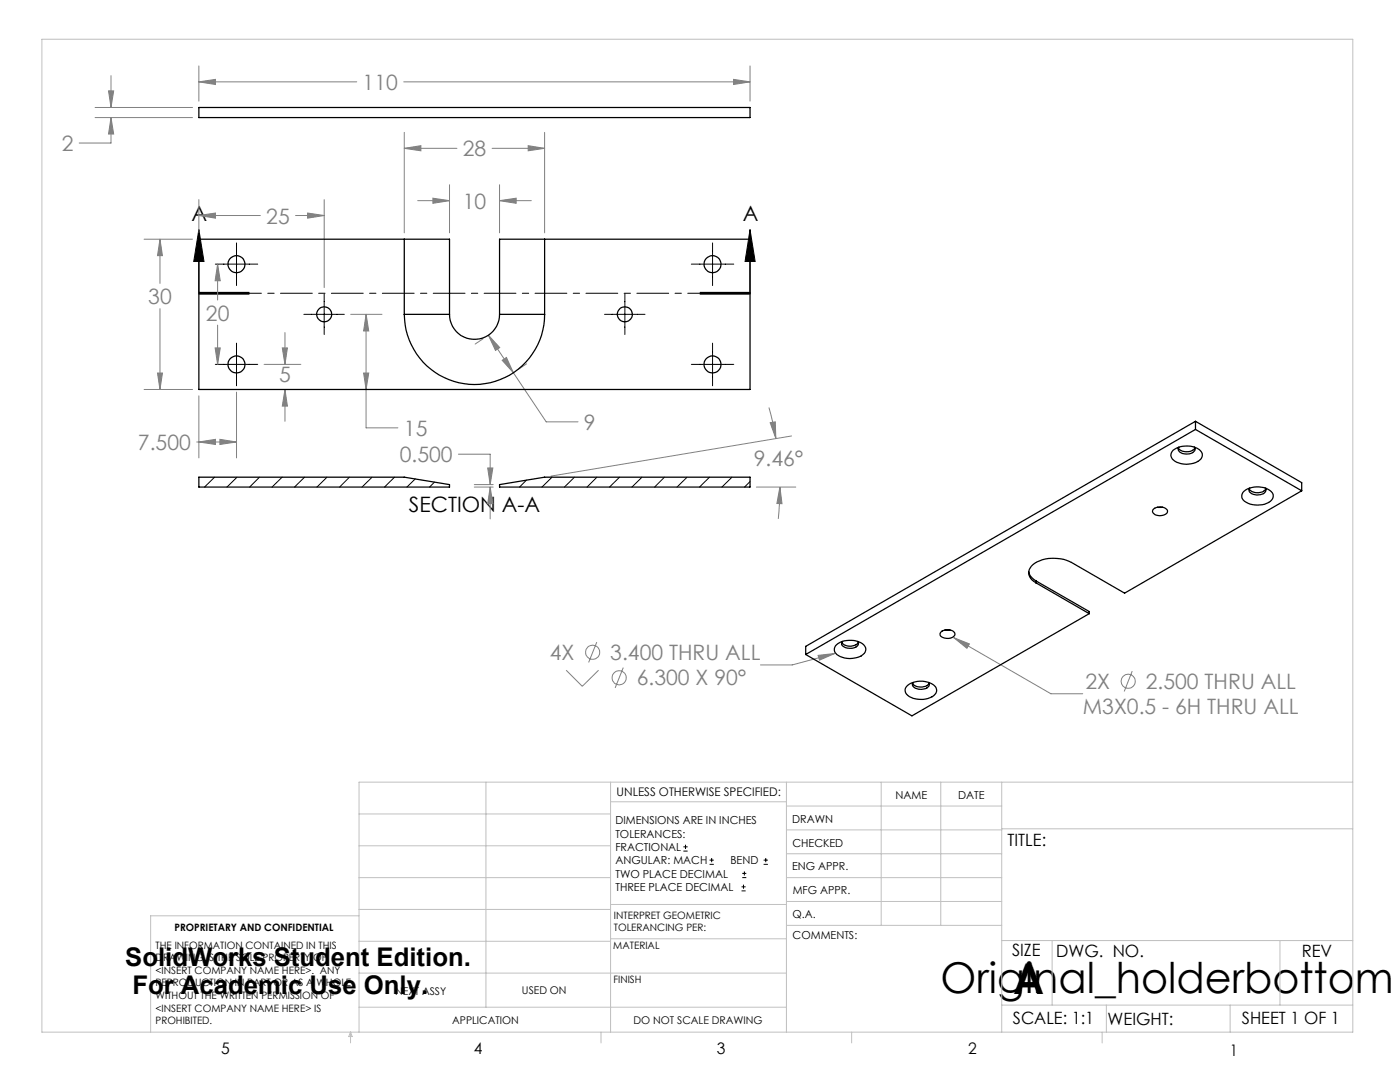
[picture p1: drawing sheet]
<svg xmlns="http://www.w3.org/2000/svg" width="279mm" height="216mm" viewBox="0 0 279 216" stroke-linecap="round" stroke-linejoin="round" font-family="sans-serif">
<g fill="none" stroke="#808080" stroke-width=".2">
<path d="M21.7 18.1h1l-.5 3.3zM22.2 15.1v6.3M39.7 16.3l3.3-.5v1.1zM39.7 13.2v7M39.7 16.3h31.5M80.6 16.3h69.1M146.4 15.8l3.3 .5-3.3 .6zM149.7 13.2v7M19 21.4h19.4M19 23.5h19.4M22.2 23.5l.5 3.2h-1zM22.2 23.5v5h-6.4"/>
<path d="M39.7 39.8v6.7M64.7 39.8v17.6M80.7 29.6l3.3-.5v1zM80.7 26.4v20.1M80.7 29.6h10.5M86.4 39.5l3.3 .5-3.3 .6zM89.7 36.9v9.6M98.2 29.6h10.5M99.7 36.9v9.6M105.4 29.1l3.3 .5-3.3 .5zM108.7 26.4v20.1M28.8 47.7h9.6"/>
<path d="M31.9 47.7l.5 3.3h-1zM31.9 47.7v8.9M39.7 43l3.3-.5v1zM39.7 43h12.3M43.4 52.7l.6 3.3h-1.1zM43.4 52.7v7.2M59 43h5.7M61.4 42.5l3.3 .5-3.3 .5zM83.4 40h6.3M99.7 40h6.3M99.7 40l3.3-.5v1.1zM28.8 77.7h9.6"/>
<path d="M31.4 74.4h1l-.5 3.3zM31.9 61.6v16.1M39.7 79v12.4M42.9 69.4h1.1l-.6 3.3zM43.4 64.9v7.8M47.2 78.2v13.2M52.7 72.7h7.3M56.3 69.4h1.1l-.5 3.3zM56.9 77.7l.5 3.3h-1.1zM56.9 66.4v6.3M56.9 77.7v6.4M70 62.7h6.2"/>
<path d="M72.6 74.4h1l-.5 3.3zM73.1 62.7v22.7h6.3M73.1 62.7l.5 3.3h-1zM96.4 67.6l-1.6 1.1M97.5 66.9l4.9 7.5M97.5 66.9l2.2 2.5-.8 .5zM100.2 71.9l.9-.6 1.3 3.1zM102.4 74.4l6.6 9.8h6.4M105.1 72.6l-1.6 1.1M39.3 88.2h7.9M39.7 88.2l3.3-.5v1zM43.9 87.7l3.3 .5-3.3 .5z"/>
<path d="M91.5 90.6h6.3v6.1M94.7 97.2h3.7M94.7 96.7h3.7M97.3 93.4h1.1l-.6 3.3zM97.8 97.2v6.3M97.8 97.2l.6 3.3h-1.1zM151 97.2h7.8M153.5 81.3l1.3 6.2M153.7 84.3l1-.1 .1 3.3zM155.6 97.2l.5 3.3h-1.1zM155.6 97.2l-.3 6.3M158 87l-48 8"/>
<path d="M113 133.7l3.2 3.2 3.3-3.2M119.1 128.1l-1.6 4.1M124.4 133.2l-1.6 4.1M163.3 130.8l3.3-.4-3.1 1.3zM166.6 130.4l-8.5 2.3h-6.3M190.4 127.2l3.1 1.3-.5 .9zM190.4 127.2l19.3 11.2h6.4M226 133.9l-1.6 4.1"/>
<circle cx="118.3" cy="130.1" r="1.41"/>
<circle cx="123.6" cy="135.2" r="1.42"/>
<circle cx="225.2" cy="135.9" r="1.4"/>
</g>
<g fill="none" stroke="#000" stroke-width=".2">
<path d="M39.7 45.8l1 6.4h-2zM39.7 45.8v12.7M39.7 58.5h10M39.7 58.7h10M39.7 58.3h10M43 52.7h8.4M47.2 48.5v8.5M64.7 58.7v8M124.7 58.7v8M138 52.7h8.4M139.7 58.3h10zM139.7 58.5h10"/>
<path d="M139.7 58.7h10M142.2 48.5v8.5M149.7 45.8l1 6.4h-2zM149.7 45.8v12.7M43 72.7h8.4M47.2 68.5v8.5M60.6 62.7h8.1M120.6 62.7h8.1M138 72.7h8.4M142.2 68.5v8.5M136.4 169.8h.8M136.4 169h.8"/>
<path d="M136.8 168.6v.8M141.6 172.5h.9M141.6 171.6h.9M142 171.2v.8M148 177.8h.8M148 177h.8M148.1 175.1h.8M148.1 174.3h.8M148.4 176.5v.8M148.6 173.9v.8M152.4 172.5h.8M152.4 171.6h.8"/>
<path d="M152.8 171.2v.8"/>
</g>
<path d="M39.7 58.5h110" fill="none" stroke="#000" stroke-width=".2" stroke-dasharray="6.3 1.3 1.3 1.3" stroke-dashoffset="4.1"/>
<g fill="none" stroke="#c0c0c0" stroke-width=".2">
<path d="M8.4 7.8h261.6v198.2h-261.6zM97 156.1v44.9M121.8 156.1v49.9M121.8 160h35.2M157 156.1v49.9M175.9 156.1v28.5M187.7 156.1v28.5M199.9 156.1v49.9M270 156.1h-198.4v49.9M71.6 175.1h50.2M71.6 168.8h50.2M71.6 162.4h50.2"/>
<path d="M157 170.4h42.9M157 165.6h42.9M157 160.8h42.9M157 175.1h42.9M157 179.9h42.9M199.9 165.4h70.1M71.6 194.2h85.4M71.6 187.8h50.2M71.6 181.5h50.2M71.6 182.7h-41.5v23.3M121.8 187.3h35.2M121.8 180.5h35.2"/>
<path d="M157 184.6h42.9M199.9 187.7h70.1M210 187.7v12.9M255.4 187.7v12.9M70 206v2.1M70 206l.3 .8h-.7zM71.6 201h85.4M119.9 206v2.1M170 206v2.1M199.9 200.6h70.1M220 206v2.1M220.8 200.6v5.4"/>
<path d="M245.5 200.6v5.4"/>
</g>
<path d="M39.7 45.8l1 6.4h-2zM149.7 45.8l1 6.4h-2z" fill="#000"/>
<path d="M21.7 18.1h1l-.5 3.3zM22.2 23.5l.5 3.2h-1zM39.7 16.3l3.3-.5v1.1zM146.4 15.8l3.3 .5-3.3 .6zM31.9 47.7l.5 3.3h-1zM31.4 74.4h1l-.5 3.3zM43.9 87.7l3.3 .5-3.3 .5zM39.7 88.2l3.3-.5v1zM61.4 42.5l3.3 .5-3.3 .5zM39.7 43l3.3-.5v1zM56.9 77.7l.5 3.3h-1.1zM56.3 69.4h1.1l-.5 3.3zM73.1 62.7l.5 3.3h-1zM72.6 74.4h1l-.5 3.3zM43.4 52.7l.6 3.3h-1.1zM42.9 69.4h1.1l-.6 3.3zM99.7 40l3.3-.5v1.1zM86.4 39.5l3.3 .5-3.3 .6zM80.7 29.6l3.3-.5v1zM105.4 29.1l3.3 .5-3.3 .5zM97.5 66.9l2.2 2.5-.8 .5zM100.2 71.9l.9-.6 1.3 3.1zM163.3 130.8l.2 .9 3.1-1.3zM190.4 127.2l2.6 2.2 .5-.9zM155.6 97.2l.5 3.3h-1.1zM153.7 84.3l1-.1 .1 3.3zM97.3 93.4h1.1l-.6 3.3zM97.8 97.2l.6 3.3h-1.1z" fill="#808080"/>
<g fill="none" stroke="#000" stroke-width=".25">
<path d="M39.7 21.4h110v2.1h-110zM80.7 47.7v15M108.7 47.7v15M80.7 62.7a14 14 0 0 0 14 14 14 14 0 0 0 14-14M80.7 62.7h9M89.7 62.7a5 5 0 0 0 5 5 5 5 0 0 0 5-5M89.7 62.7v-15h-50v30h110v-30h-50v15M99.7 62.7h9M39.7 95.2h41l9 1.5v.5h-50zM99.7 96.7l9-1.5h41v2h-50zM234.1 89.9a4.7 4.7 0 0 1 5.5 0 1.3 1.3 0 0 1-.6 2.2 4.5 4.5 0 0 1-5.1-.6 1.25 1.25 0 0 1 .2-1.6zM235.2 89.4a2.22 2.22 0 0 0 3.3 0"/>
<path d="M235.3 89.2a.97 .97 0 0 0 1 1.4 1.69 1.69 0 0 0 2.2-1.1l-.1-.3M238.6 84.1v1.6M238.6 84.1l21.2 12.2v1.6M238.6 85.7l21.2 12.2M238.6 85.7l-77.8 44.9M238.6 84.1l-77.8 44.9v1.6M248.2 98a4.4 4.4 0 0 1 5.7 .4 1.47 1.47 0 0 1-1.1 2 4.2 4.2 0 0 1-4.9-1v-.8zM249.3 97.5a2.15 2.15 0 0 0 3.3 0M249.4 97.4l-.1 .1a1.24 1.24 0 0 0 1.5 1.3 1.48 1.48 0 0 0 1.9-1.1l-.2-.3M259.8 97.9l-35.4 20.5-10.6-6.2a7.6 7.6 0 0 0-7.6 .4 2.09 2.09 0 0 0 .6 3.7M205.3 114.1l.4 .9 1.1 .9M206.8 116.3l10.6 6.1"/>
<path d="M206.8 115.9v.4M206.8 115.9l10.6 6.1v.4M230.2 101.6a1.93 1.93 0 0 1 2.8 .4 1.6 1.6 0 0 1-2.2 .8l-.5-.3a.56 .56 0 0 1-.1-.9zM231 101.2h1M166.9 128.7a4.4 4.4 0 0 1 5.7 .3 1.47 1.47 0 0 1-1.1 2.1 4.2 4.2 0 0 1-4.9-1v-.9zM168 128.2a2.15 2.15 0 0 0 3.3 0M168.1 128l-.1 .2a1.2 1.2 0 0 0 1.5 1.2 1.48 1.48 0 0 0 1.8-1.1l-.1-.3M181.1 136.8a4.4 4.4 0 0 1 5.7 .3 1.47 1.47 0 0 1-1.2 2.1 4.6 4.6 0 0 1-4.7-.7l-.2-.3a1.15 1.15 0 0 1 .4-1.4zM182.1 136.3a2.18 2.18 0 0 0 3.3 0M182.2 136.2a.78 .78 0 0 0 0 .8 .78 .78 0 0 0 .8 .4 1.77 1.77 0 0 0 2.5-.9l-.2-.3M187.8 126.1a1.99 1.99 0 0 1 2.7 .2 1.12 1.12 0 0 1-1.4 1.1l-1-.2a.63 .63 0 0 1-.5-.5 .63 .63 0 0 1 .2-.6zM188.6 125.7h1"/>
<path d="M217.4 122.4l-35.4 20.4-21.2-12.2"/>
<circle cx="47.2" cy="52.7" r="1.7"/>
<circle cx="142.2" cy="52.7" r="1.7"/>
<circle cx="47.2" cy="72.7" r="1.7"/>
<circle cx="64.7" cy="62.7" r="1.49"/>
<circle cx="124.7" cy="62.7" r="1.49"/>
<circle cx="142.2" cy="72.7" r="1.7"/>
</g>
<g fill="none" stroke="#000" stroke-width=".2">
<path d="M42.8 95.2l-2 2M47.3 95.2l-2 2M51.8 95.2l-2 2M56.3 95.2l-2 2M60.8 95.2l-2 2M65.3 95.2l-2 2M69.7 95.2l-1.9 2M74.3 95.2l-2.1 2M78.7 95.2l-2 2M82.9 95.6l-1.7 1.6M86.7 96.2l-1 1M105.1 95.8l-1.4 1.4"/>
<path d="M110.2 95.2l-2 2M114.7 95.2l-2.1 2M119.1 95.2l-1.9 2M123.6 95.2l-2 2M128.1 95.2l-2 2M132.6 95.2l-2 2M137.1 95.2l-2 2M141.6 95.2l-2 2M146.1 95.2l-2 2M149.7 96.1l-1.1 1.1"/>
</g>
<g font-size="8.5">
<text x="187.7" y="198.1">Original_holderbottom</text>
<text x="202.2" y="198.3">A</text>
</g>
<g font-size="5.1">
<text x="25" y="192.7">SolidWorks Student Edition.</text>
<text x="26.4" y="198.3">For Academic Use Only.</text>
</g>
<g font-size="4.2" fill="#808080">
<text x="72.4" y="17.9">110</text>
<text x="12.3" y="30.1">2</text>
<text x="92.4" y="31.2">28</text>
<text x="92.4" y="41.6">10</text>
<text x="53.1" y="44.6">25</text>
<text x="29.6" y="60.6">30</text>
<text x="41.1" y="64">20</text>
<text x="55.7" y="76.2">5</text>
<text x="27.5" y="89.8">7.500</text>
<text x="80.6" y="87">15</text>
<text x="116.5" y="85.8">9</text>
<text x="79.8" y="92.2">0.500</text>
<text x="150.4" y="93.1">9.46°</text>
<text x="109.7" y="131.7">4X</text>
<text x="121.8" y="131.7">3.400 THRU ALL</text>
<text x="127.1" y="136.8">6.300 X 90°</text>
<text x="216.6" y="137.5">2X</text>
<text x="228.7" y="137.5">2.500 THRU ALL</text>
<text x="216.1" y="142.6">M3X0.5 - 6H THRU ALL</text>
</g>
<g font-size="4.2">
<text x="38.2" y="44.1">A</text>
<text x="148.2" y="44.1">A</text>
<text x="81.6" y="102.2">SECTION A-A</text>
</g>
<g font-size="3.4">
<text x="201.1" y="168.8">TITLE:</text>
<text x="202" y="190.8">SIZE</text>
<text x="210.8" y="190.9">DWG. NO.</text>
<text x="259.8" y="191">REV</text>
<text x="202.1" y="204.4">SCALE: 1:1</text>
<text x="221" y="204.5">WEIGHT:</text>
<text x="247.8" y="204.4">SHEET 1 OF 1</text>
</g>
<g font-size="3.2">
<text x="44.2" y="210.4">5</text>
<text x="94.6" y="210.3">4</text>
<text x="143.1" y="210.4">3</text>
<text x="193.2" y="210.3">2</text>
<text x="245.4" y="210.6">1</text>
</g>
<text font-size="2.4" x="123.1" y="158.9">UNLESS OTHERWISE SPECIFIED:</text>
<g font-size="2.2">
<text x="178.7" y="159.4">NAME</text>
<text x="191.2" y="159.4">DATE</text>
<text x="122.8" y="164.5">DIMENSIONS ARE IN INCHES</text>
<text x="122.8" y="167.1">TOLERANCES:</text>
<text x="158.1" y="164.2">DRAWN</text>
<text x="122.8" y="169.8">FRACTIONAL</text>
<text x="122.8" y="172.5">ANGULAR: MACH</text>
<text x="145.8" y="172.5">BEND</text>
<text x="158.1" y="173.7">ENG APPR.</text>
<text x="158.2" y="169.1">CHECKED</text>
<text x="122.8" y="175.1">TWO PLACE DECIMAL</text>
<text x="122.8" y="177.8">THREE PLACE DECIMAL</text>
<text x="158.2" y="178.4">MFG APPR.</text>
<text x="158.2" y="183.2">Q.A.</text>
<text x="158.2" y="187.4">COMMENTS:</text>
</g>
<g font-size="2.1">
<text x="78.8" y="198.5">NEXT ASSY</text>
<text x="104.2" y="198.4">USED ON</text>
<text x="90.2" y="204.3">APPLICATION</text>
<text x="126.4" y="204.3">DO NOT SCALE DRAWING</text>
</g>
<g font-size="2">
<text x="34.8" y="185.7">PROPRIETARY AND CONFIDENTIAL</text>
<text x="122.5" y="183.3">INTERPRET GEOMETRIC</text>
<text x="122.5" y="185.9">TOLERANCING PER:</text>
<text x="31.1" y="189.3">THE INFORMATION CONTAINED IN THIS</text>
<text x="31.1" y="191.8">DRAWING IS THE SOLE PROPERTY OF</text>
<text x="122.4" y="189.4">MATERIAL</text>
<text x="31.1" y="194.3">&lt;INSERT COMPANY NAME HERE&gt;. ANY</text>
<text x="31.1" y="196.8">REPRODUCTION IN PART OR AS A WHOLE</text>
<text x="122.4" y="196.2">FINISH</text>
<text x="31.1" y="199.4">WITHOUT THE WRITTEN PERMISSION OF</text>
<text x="31.1" y="201.9">&lt;INSERT COMPANY NAME HERE&gt; IS</text>
<text x="31.1" y="204.4">PROHIBITED.</text>
</g>
</svg>
